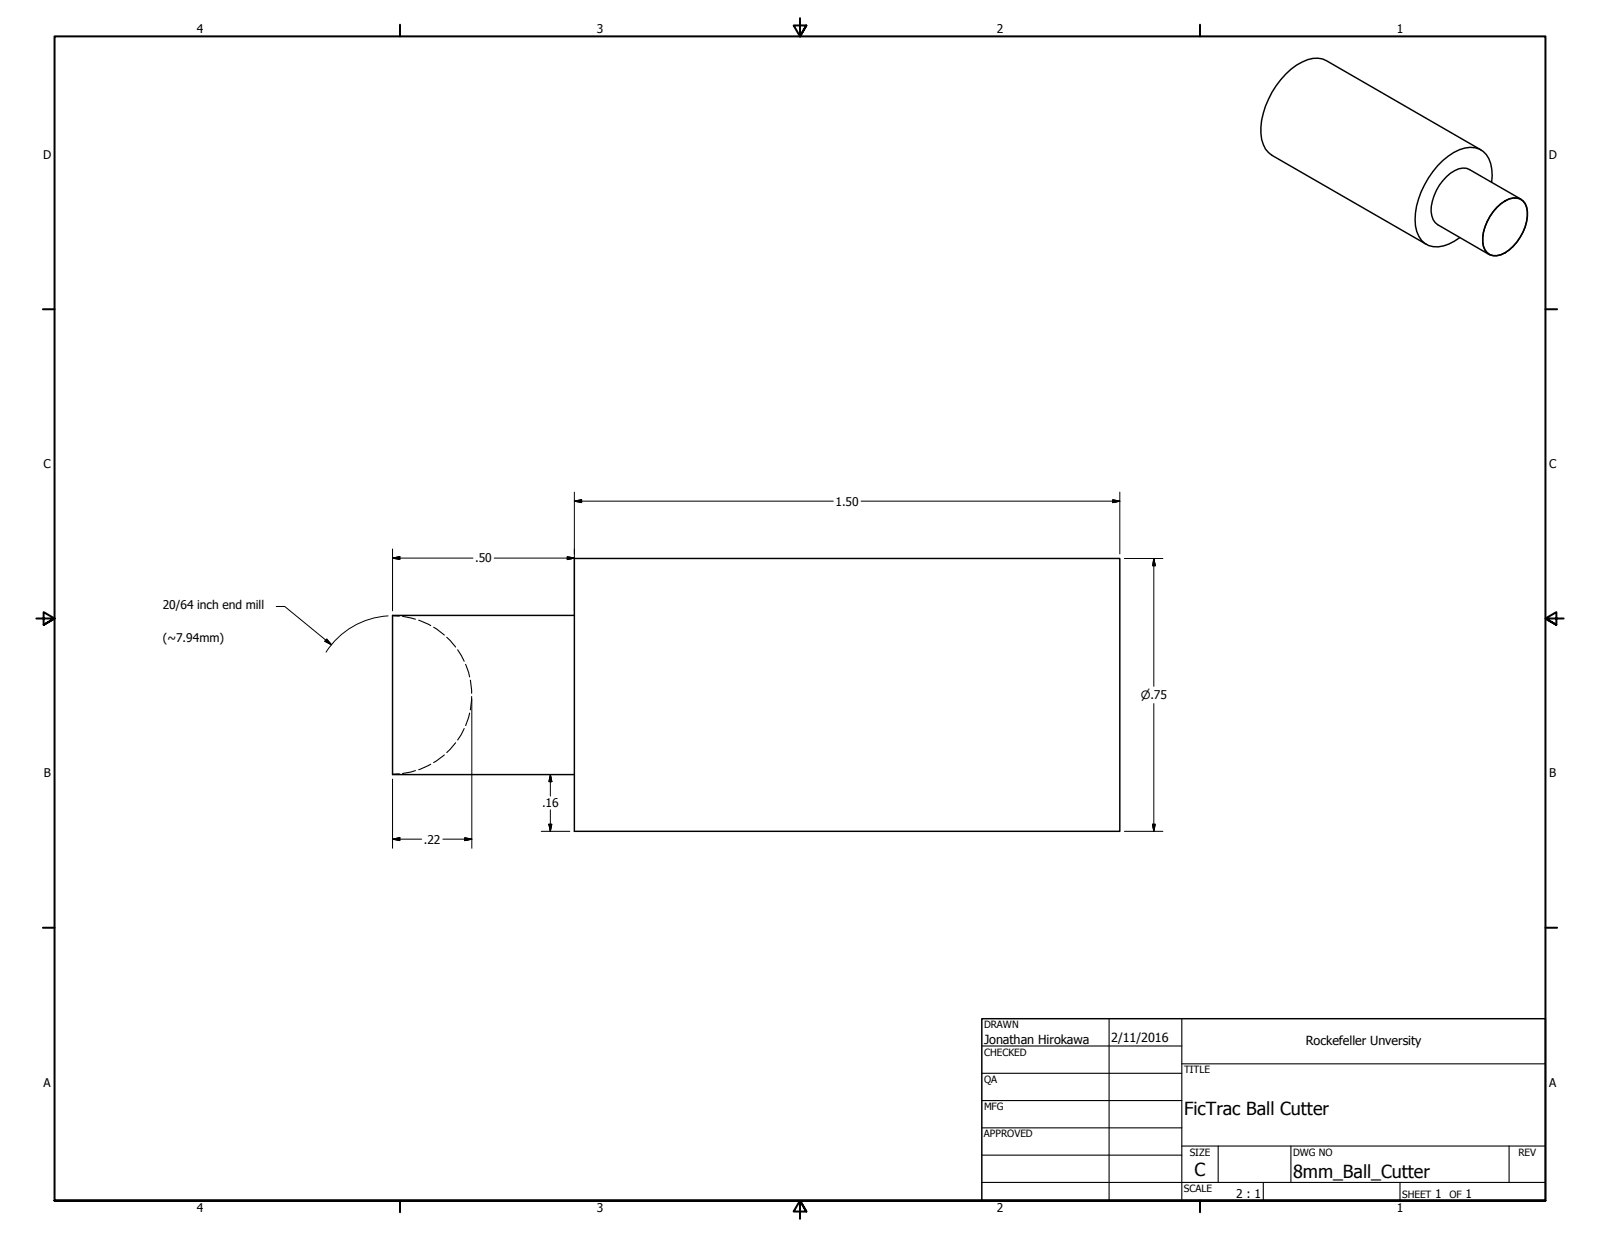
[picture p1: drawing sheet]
<svg xmlns="http://www.w3.org/2000/svg" width="559mm" height="432mm" viewBox="0 0 559 432" stroke-linecap="round" stroke-linejoin="round" font-family="sans-serif">
<!-- layer: Visible (ANSI) -->
<path d="M517.2 52.3l-53.9-31.1a8.5 8.5 0 0 0-8.5 .5 28.9 28.9 0 0 0-14.4 24.8 9.6 9.6 0 0 0 3.8 7.7l54 31.1M521 63.6a11.6 11.6 0 0 0-3-10.8 9 9 0 0 0-10.3 .4 29.7 29.7 0 0 0-13.5 23.5 9.1 9.1 0 0 0 4.8 9 11.8 11.8 0 0 0 10.8-2.8M522.8 72.4a7.6 7.6 0 0 1 8.1-2.9 6.7 6.7 0 0 1 2.2 7.8 16.5 16.5 0 0 1-8.9 11.6 4.5 4.5 0 0 1-6.4-4.4 17.1 17.1 0 0 1 5-12.1zM522.8 72.4a9.2 9.2 0 0 1 7-3.3 4.4 4.4 0 0 1 3.7 4.8 16.9 16.9 0 0 1-9.3 15.1 4.4 4.4 0 0 1-6.4-4.5 16.4 16.4 0 0 1 5-12.1zM531.2 69.5l-18-10.3a5.2 5.2 0 0 0-5.1 .4 17 17 0 0 0-8.3 14.2 5.5 5.5 0 0 0 2.3 4.6l18 10.4M200.6 194.9h190.5v95.3h-190.5zM200.6 214.8h-63.5v55.6h63.5" fill="none" stroke="#000" stroke-width=".51"/>
<!-- layer: Hidden (ANSI) -->
<g fill="none" stroke="#000" stroke-width=".38">
<path d="M137.1 214.9l2.3 .2M140.6 215.1l4.5 1.1M146.2 216.5l4.2 1.9M151.4 218.9l3.8 2.8M156 222.4l3.1 3.5M159.8 226.8l2.3 4M162.6 231.9l1.4 4.4M164.3 237.4l.4 4.6M159.1 259.3l-3.1 3.4M162.1 254.3l-2.3 4M164 248.9l-1.4 4.4M164.7 243.1l-.4 4.7"/>
<path d="M139.4 270.1l-2.3 .2M145.1 269l-4.5 1M150.4 266.8l-4.2 1.9M155.2 263.5l-3.8 2.7"/>
</g>
<!-- layer: Border (ANSI) -->
<g fill="none" stroke="#000" stroke-width=".7">
<path d="M139.7 8.6v4.1M279.4 6.3v6.4l-2.2-3.8h4.4l-2.2 3.8 2.2-3.8M419.1 8.6v4.1M15 107.9h4M539.8 107.9h4M12.7 215.9h6.3l-3.8-2.2v4.4l3.8-2.2-3.8 2.2M546.1 215.9h-6.4l3.9-2.2v4.4l-3.9-2.2 3.9 2.2M15 323.8h4M539.8 323.8h4M19 419.1v-406.4h520.7v406.4h-520.7h520.7M139.7 419.1v4.1M419.1 419.1v4.1"/>
<path d="M281.6 422.9l-2.2-3.8 2.2 3.8h-4.4l2.2-3.8v6.3"/>
</g>
<!-- layer: Title (ANSI) -->
<g fill="none" stroke="#000" stroke-width=".38">
<path d="M387.3 355.6v63.5M412.7 355.6v63.5M342.9 365.1h69.9M342.9 374.6h69.9M412.7 371.3h127M342.9 384.2h69.9M342.9 393.7h69.9M342.9 412.7h196.9M342.9 403.2h69.9M412.8 400h127M425.4 400v12.7M441.2 412.7v6.4"/>
<path d="M450.8 400v12.7M488.9 412.7v6.4M527 400v12.7"/>
</g>
<path d="M342.9 355.6h196.9v63.5h-196.9z" fill="none" stroke="#000" stroke-width=".51"/>
<!-- layer: Dimension (ANSI) -->
<g fill="none" stroke="#000" stroke-width=".35">
<path d="M200.6 171.8v41.4M200.6 174.9l2.5-.5v1.1zM200.6 174.9h90.4M300.7 174.9h90.4M388.6 174.4l2.5 .5-2.5 .6zM391.1 171.8v21.6M137.1 191.6v21.6M137.1 194.8l2.5-.5v1zM137.1 194.8h28.1M172.6 194.8h28M198.1 194.3l2.5 .5-2.5 .5zM392.7 194.9h13.4"/>
<path d="M403 194.9l.5 2.6h-1zM403 194.9v44.7M96.5 211.7h2.9l16.4 13.3M135.5 215a27.7 27.7 0 0 0-21.6 12.6M114.1 223.1l1.7 1.9-2.3-1.2zM164.8 244.2v51.9M403 245.6v44.6M137.1 272v24.1M192.2 270.4v7.5M192.2 270.4l.5 2.5h-1zM137.1 292.9l2.5-.5v1zM137.1 292.9h10.2"/>
<path d="M154.7 292.9h10.1M162.3 292.4l2.5 .5-2.5 .5zM189 290.2h10M191.7 287.7h1l-.5 2.5zM192.2 282.7v7.5M392.7 290.2h13.4M402.5 287.7h1l-.5 2.5z"/>
</g>
<g fill="#000" stroke="#000" stroke-width=".35">
<path d="M200.6 174.9l2.5-.5zM200.6 174.9l2.5-.5v1.1zM388.6 175.5l2.5-.6zM388.6 174.4l2.5 .5-2.5 .6zM137.1 194.8l2.5-.5zM137.1 194.8l2.5-.5v1zM198.1 195.3l2.5-.5zM198.1 194.3l2.5 .5-2.5 .5zM403 194.9l.5 2.6zM403 194.9l.5 2.6h-1zM113.5 223.8l2.3 1.2zM114.1 223.1l1.7 1.9-2.3-1.2z"/>
<path d="M192.2 270.4l.5 2.5zM192.2 270.4l.5 2.5h-1zM137.1 292.9l2.5-.5zM137.1 292.9l2.5-.5v1zM162.3 293.4l2.5-.5zM162.3 292.4l2.5 .5-2.5 .5zM191.7 287.7l.5 2.5zM191.7 287.7h1l-.5 2.5zM402.5 287.7l.5 2.5zM402.5 287.7h1l-.5 2.5z"/>
</g>
<g font-size="6.3">
<text x="413.5" y="389.1">FicTrac Ball Cutter</text>
<text x="417.2" y="410.6">C</text>
<text x="451.6" y="411.1">8mm_Ball_Cutter</text>
</g>
<g font-size="4.4">
<text x="343.7" y="364.3">Jonathan Hirokawa</text>
<text x="388.1" y="363.7">2/11/2016</text>
<text x="456.1" y="364.7">Rockefeller Unversity</text>
</g>
<g font-size="4.2">
<text x="68.7" y="11.7">4</text>
<text x="208.4" y="11.7">3</text>
<text x="348.1" y="11.7">2</text>
<text x="487.8" y="11.7">1</text>
<text x="15.1" y="55.5">D</text>
<text x="540.9" y="55.5">D</text>
<text x="15.2" y="163.4">C</text>
<text x="541" y="163.4">C</text>
<text x="291.8" y="176.5">1.50</text>
<text x="165.9" y="196.3">.50</text>
<text x="56.8" y="212.8">20/64 inch end mill</text>
<text x="56.8" y="224.2">(~7.94mm)</text>
<text x="15.3" y="271.4">B</text>
<text x="541.1" y="271.4">B</text>
<text x="189.3" y="281.8">.16</text>
<text x="148" y="294.4">.22</text>
<text x="15.2" y="379.3">A</text>
<text x="541" y="379.3">A</text>
<text x="431.7" y="418.3">2 : 1</text>
<text x="501.3" y="418.3">1</text>
<text x="511.8" y="418.3">1</text>
<text x="68.7" y="423.2">4</text>
<text x="208.4" y="423.2">3</text>
<text x="348.1" y="423.2">2</text>
<text x="487.8" y="423.2">1</text>
</g>
<text font-size="4" x="398.4" y="244">⌀.75</text>
<g font-size="3.5">
<text x="343.7" y="358.9">DRAWN</text>
<text x="343.7" y="368.5">CHECKED</text>
<text x="413.5" y="374.6">TITLE</text>
<text x="343.7" y="378">QA</text>
<text x="343.7" y="387.5">MFG</text>
<text x="343.7" y="397.1">APPROVED</text>
<text x="415.5" y="403.4">SIZE</text>
<text x="451.6" y="403.4">DWG NO</text>
<text x="530.3" y="403.4">REV</text>
<text x="413.5" y="416.1">SCALE</text>
<text x="489.7" y="418.3">SHEET</text>
<text x="506.2" y="418.3">OF</text>
</g>
</svg>
